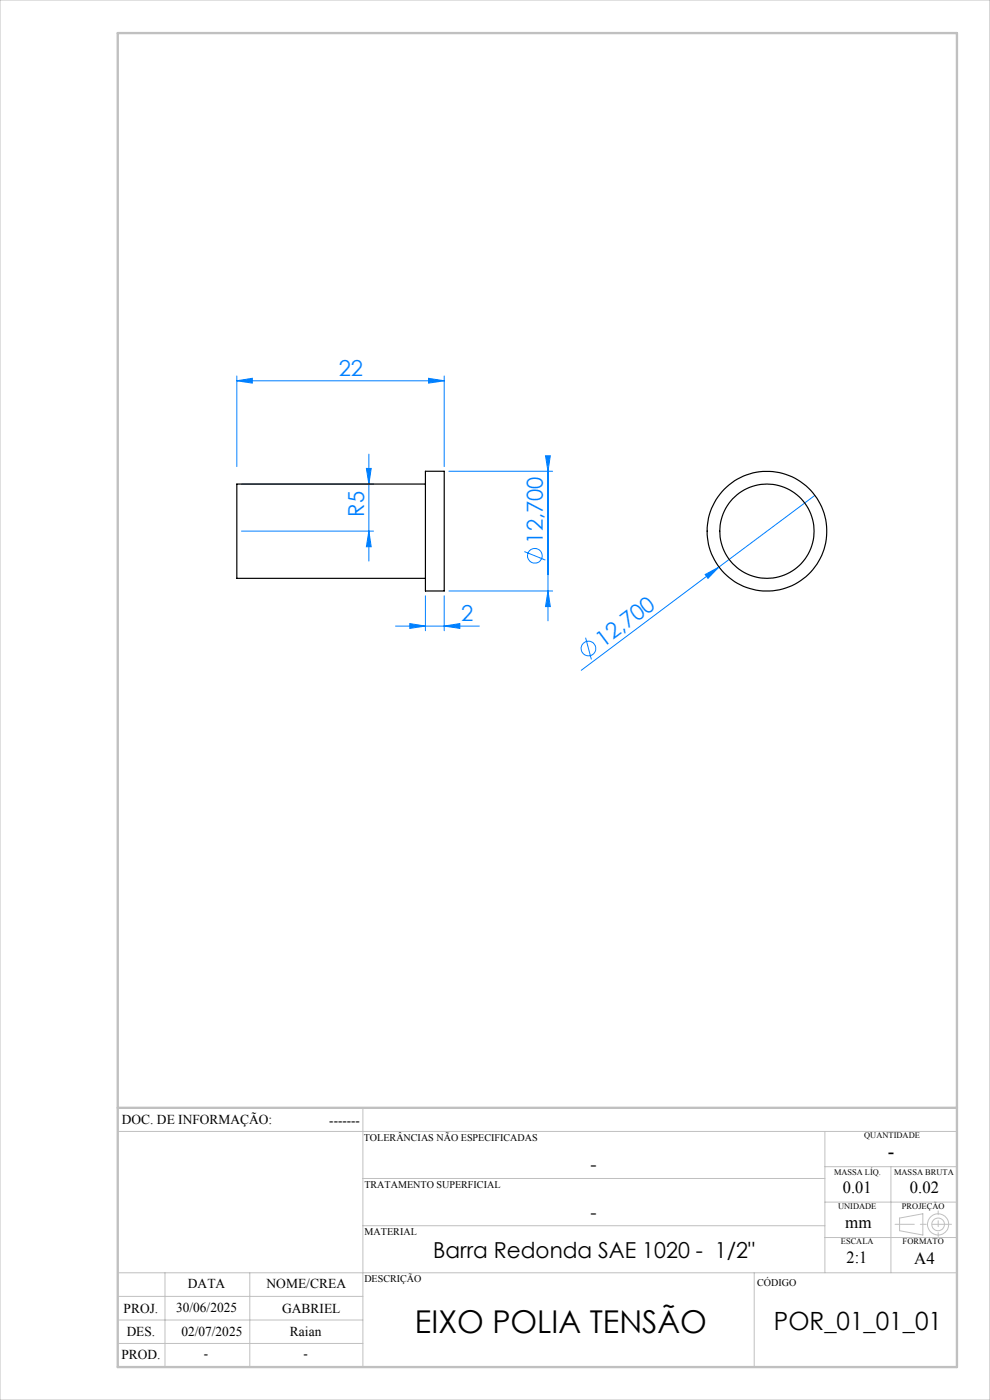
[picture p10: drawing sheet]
<svg xmlns="http://www.w3.org/2000/svg" width="210mm" height="297mm" viewBox="0 0 210 297" stroke-linecap="round" stroke-linejoin="round" font-family="sans-serif">
<g fill="none" stroke="#0080ff" stroke-width=".21">
<path d="M50.2 79.8v19.2M94.2 79.8v19.2M50.2 80.8l3.3-.5v1zM50.2 80.8h44M77.7 99.4h1l-.5 3.3zM78.2 96.3v22.7M90.9 80.3l3.3 .5-3.3 .5zM95.2 100h22M115.7 96.7h1l-.5 3.3zM116.2 100v31.7M51.2 112.7h28M51.2 102.7h28"/>
<path d="M78.2 112.7l.5 3.3h-1zM111.2 117l4.5 1.8M172.9 105.1l-20.4 15.2M83.9 132.8h17.8M86.9 132.3l3.3 .5-3.3 .5zM90.2 126.4v7.4M94.2 132.8l3.3-.5v1zM94.2 126.4v7.4M95.2 125.4h22M116.2 125.4l.5 3.3h-1zM124.2 135.3l1.2 4.6M149.6 121.9l2.9-1.6-2.3 2.4z"/>
<path d="M152.5 120.3l-29.2 21.9"/>
<circle cx="113.4" cy="117.9" r="1.55"/>
<circle cx="124.8" cy="137.6" r="1.56"/>
</g>
<g fill="none" stroke="#c0c0c0" stroke-width=".21">
<path d="M0 0h210v297h-210zM77 235v55M25 240h178M77 250h98M175 240v30M175 255h28M175 247.5h28M189 247.5v22.5M190.8 258.4l5-.9v4.5l-5-.9zM25 275h52M25 270h178M35 270v20"/>
<path d="M53 270v20M77 260h98M160 270v20M175 262.5h28M25 285h52M25 280h52"/>
<circle cx="199" cy="259.7" r="1.34"/>
<circle cx="199" cy="259.7" r="2.25"/>
</g>
<path d="M201.8 259.7h-11.9" fill="none" stroke="#c0c0c0" stroke-width=".21" stroke-dasharray="15.2 1.3 1.3 1.3" stroke-dashoffset="11.2"/>
<path d="M199 256.9v5.4" fill="none" stroke="#c0c0c0" stroke-width=".21" stroke-dasharray="15.2 1.3 1.3 1.3" stroke-dashoffset="14.4"/>
<path d="M25 7h178v283h-178zM25 235h178" fill="none" stroke="#c0c0c0" stroke-width=".5"/>
<g fill="#0080ff">
<path d="M149.6 121.9l2.9-1.6-2.3 2.4z"/>
<path d="M50.2 80.8l3.3-.5v1zM90.9 80.3l3.3 .5-3.3 .5zM86.9 132.3l3.3 .5-3.3 .5zM94.2 132.8l3.3-.5v1z"/>
<path d="M116.2 125.4l.5 3.3h-1zM115.7 96.7h1l-.5 3.3z"/>
<path d="M78.2 112.7l.5 3.3h-1zM77.7 99.4h1l-.5 3.3z"/>
</g>
<g fill="none" stroke="#000" stroke-width=".25">
<path d="M90.2 100h4v25.4h-4zM90.2 102.7h-40v20h40"/>
<circle cx="162.7" cy="112.7" r="10"/>
<circle cx="162.7" cy="112.7" r="12.7"/>
</g>
<text font-size="6.7" x="88" y="282.7">EIXO POLIA TENSÃO</text>
<text font-size="5.3" x="164.2" y="282.2">POR_01_01_01</text>
<g font-size="4.7" fill="#0080ff">
<text x="71.9" y="79.7">22</text>
<text x="77.2" y="109.6" transform="rotate(-90 77.2 109.6)">R5</text>
<text x="115.2" y="115.3" transform="rotate(-90 115.2 115.3)">12,700</text>
<text x="97.8" y="131.8">2</text>
<text x="127.9" y="137.4" transform="rotate(-37 127.9 137.4)">12,700</text>
</g>
<text font-size="4.7" x="91.9" y="266.8">Barra Redonda SAE 1020 - 1/2&quot;</text>
<text font-size="4.3" x="188.3" y="245.8">-</text>
<g font-size="4">
<text x="125.2" y="248.4">-</text>
<text x="125.2" y="258.6">-</text>
</g>
<g font-size="3.6">
<text x="178.8" y="253.1">0.01</text>
<text x="193" y="253.1">0.02</text>
<text x="179.3" y="260.6">mm</text>
<text x="179.6" y="267.9">2:1</text>
<text x="193.9" y="268.1">A4</text>
</g>
<g font-size="2.9">
<text x="25.9" y="238.4">DOC. DE INFORMAÇÃO:</text>
<text x="69.8" y="238.6">-------</text>
<text x="39.9" y="273.2">DATA</text>
<text x="56.5" y="273.2">NOME/CREA</text>
<text x="26.2" y="278.6">PROJ.</text>
<text x="37.4" y="278.2">30/06/2025</text>
<text x="59.8" y="278.6">GABRIEL</text>
<text x="26.9" y="283.4">DES.</text>
<text x="38.5" y="283.4">02/07/2025</text>
<text x="61.5" y="283.4">Raian</text>
<text x="25.7" y="288.3">PROD.</text>
<text x="43.3" y="288">-</text>
<text x="64.4" y="288">-</text>
</g>
<g font-size="2.2">
<text x="77.2" y="242.1">TOLERÂNCIAS NÃO ESPECIFICADAS</text>
<text x="77.3" y="251.9">TRATAMENTO SUPERFICIAL</text>
<text x="77.3" y="261.9">MATERIAL</text>
<text x="77.3" y="272.1">DESCRIÇÃO</text>
<text x="160.6" y="272.8">CÓDIGO</text>
</g>
<g font-size="1.8">
<text x="183.3" y="241.4">QUANTIDADE</text>
<text x="176.9" y="249.2">MASSA LÍQ.</text>
<text x="189.7" y="249.2">MASSA BRUTA</text>
<text x="177.8" y="256.5">UNIDADE</text>
<text x="191.3" y="256.5">PROJEÇÃO</text>
<text x="178.4" y="264">ESCALA</text>
<text x="191.5" y="264">FORMATO</text>
</g>
</svg>
